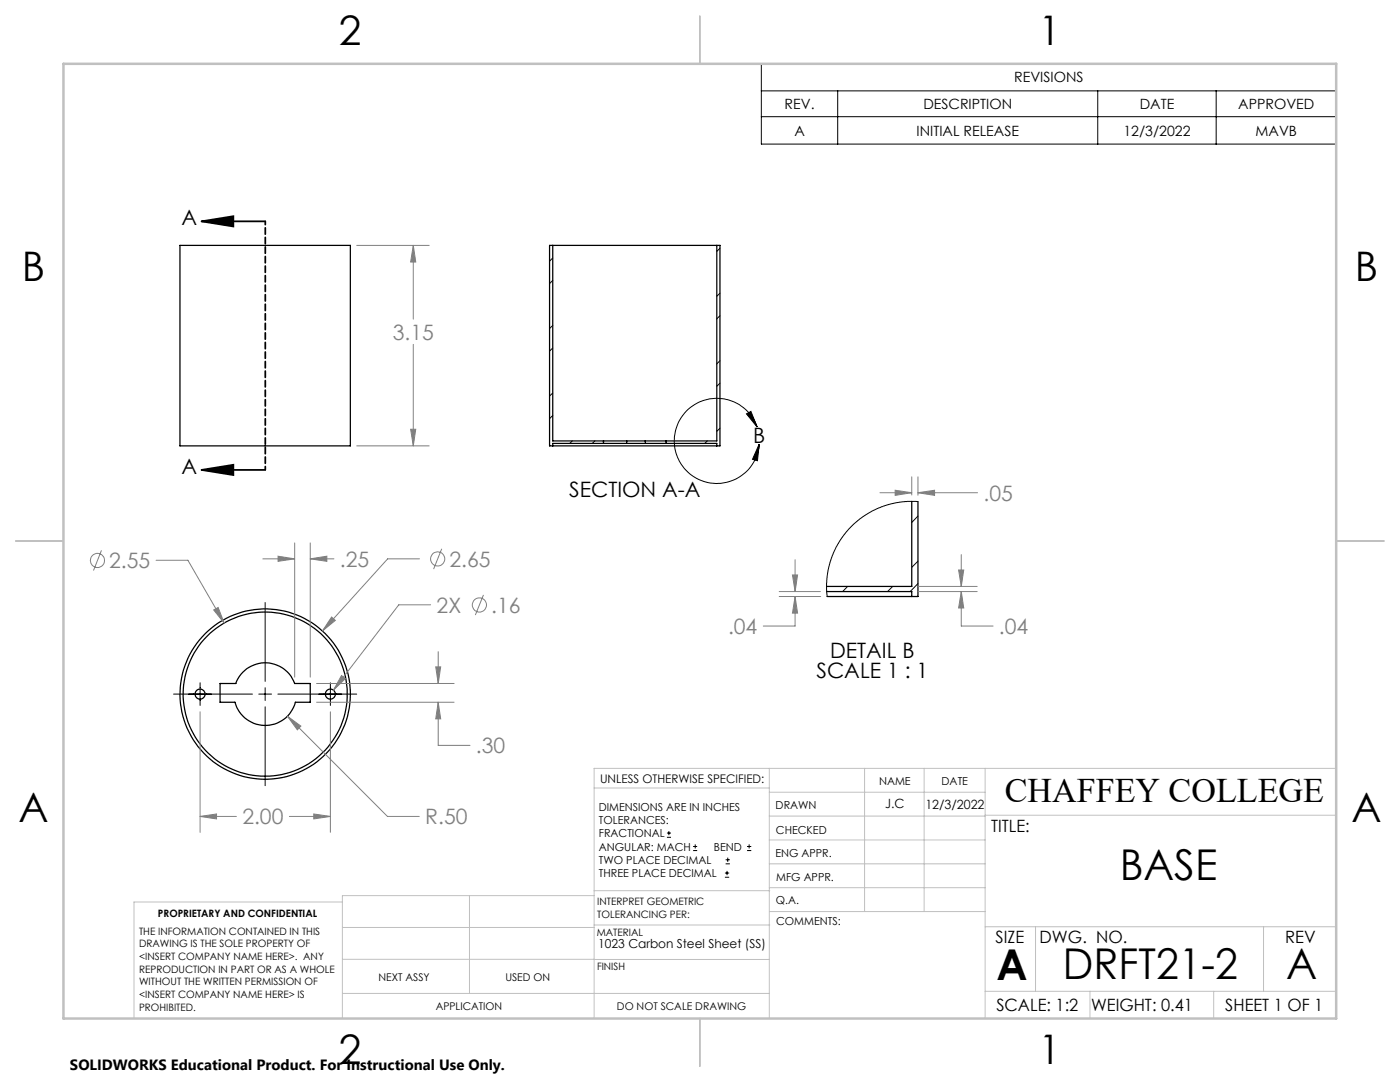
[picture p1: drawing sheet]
<svg xmlns="http://www.w3.org/2000/svg" width="279mm" height="216mm" viewBox="0 0 279 216" stroke-linecap="round" stroke-linejoin="round" font-family="sans-serif">
<g fill="none" stroke="#000" stroke-width=".25">
<path d="M35.9 49h34v40h-34zM110.3 49h32.8M110.3 49v39h10.1M110.3 49h-.6v40h.6M143.1 49v39h-10.2M143.1 49h.6v40h-.6M110.3 89h32.8M120.4 88.5h4.7M120.4 88h4.7M120.4 88.5h-10.1v.5M120.4 88v.5M125.1 88.5h3.7"/>
<path d="M125.1 88h3.7M125.1 88v.5M128.8 88.5h4.1M128.8 88h4.1M128.8 88v.5M132.9 88.5h10.2v.5M132.9 88v.5M165 118h17v1M165.1 119h16.9M182 100v17h-17M183.2 100.1v18.9h-1.2M43.9 136.4h3.2a6.2 6.2 0 0 1 5.8-4.1 6.2 6.2 0 0 1 5.9 4.1h3.1v3.7h-3a6.2 6.2 0 0 1-6 4.7 6.2 6.2 0 0 1-6-4.7h-3z"/>
<circle cx="39.9" cy="138.5" r=".99"/>
<circle cx="52.9" cy="138.5" r="16.4"/>
<circle cx="52.9" cy="138.5" r="17"/>
<circle cx="65.9" cy="138.5" r=".99"/>
</g>
<g fill="none" stroke="#000" stroke-width=".2">
<path d="M151.9 12.7h114.8v16.1h-114.8zM151.9 18.1h114.8M167.2 18.1v10.7M219.1 18.1v10.7M242.7 18.1v10.7M151.9 23.3h114.8M110.3 51.5l-.6 .6M110.3 56l-.6 .6M143.7 58.5l-.6 .6M143.7 49.5l-.6 .7M110.3 64.9l-.6 .6M110.3 78.4l-.6 .6"/>
<path d="M110.3 69.4l-.6 .7M143.7 72l-.6 .6M143.7 63l-.6 .6M143.7 76.4l-.6 .7M110.3 82.9l-.6 .6M114.2 88l-.5 .5M118.7 88l-.5 .5M141.1 88l-.4 .5M143.7 85.4l-.6 .7M149 82.6l.9-.5 1.2 3.1zM151.1 85.2a8.5 8.5 0 0 0-13.6-3.7 8.5 8.5 0 0 0 1.7 14 8.5 8.5 0 0 0 12.3-6.9M151.5 88.6l-.3 3.3-1-.2z"/>
<path d="M169.2 117l-1 1M178.2 117l-1.1 1M183.2 100.1l-3.6 .1-3.6 .9-2.1 1-1.8 1.1-2.7 2.4-1.3 1.6-.9 1.3-.9 2-.6 1.5-.7 3.3 .1 3.7M183.2 112l-1.2 1.2M183.2 103l-1.2 1.2M183.2 116.5l-1.6 1.5M34.6 138.5h15.8M39.9 136.2v4.6M51.6 138.5h2.6M52.9 120.2v15.8M52.9 137.2v2.6M55.5 138.5h15.7"/>
<path d="M65.9 136.2v4.6M52.9 141v15.8M133.1 167.1h.8M133.1 166.2h.8M133.5 165.8v.9M138.3 169.7h.8M138.3 168.9h.8M138.7 168.5v.8M144.7 175h.8M144.7 174.2h.8M144.8 172.4h.9M144.8 171.6h.9"/>
<path d="M145.1 173.8v.8M145.2 171.1v.9M149.1 169.7h.8M149.1 168.9h.8M149.5 168.5v.8"/>
</g>
<g fill="none" stroke="#808080" stroke-width=".2">
<path d="M71.2 49h14.5M82.5 49l.5 3.3h-1zM82.5 49v14.7M82.5 68.7v20.3M71.2 89h14.5M82 85.7h1l-.5 3.3zM175.6 98.3h6.4M178.6 97.8l3.4 .5-3.4 .5zM182 95.1v3.7M183.2 95.1v3.7M183.2 98.3h11.9M183.2 98.3l3.3-.5v1z"/>
<path d="M20.2 109.8l-1.5 4M31.2 111.8h6.3l7.2 12.5M52.5 111.5h6.3M55.5 111l3.3 .5-3.3 .5zM58.8 108.3v26.8M61.9 111.5h4.7M61.9 108.3v26.8M61.9 111.5l3.3-.5v1zM83.7 111.5h-6.3l-13.1 14.4M88.2 109.5l-1.7 4.1M96.5 118.7l-1.6 4M155.5 118h8.2"/>
<path d="M155.5 119h8.3M158.2 114.7h1l-.5 3.3zM158.7 119l.5 3.3h-1zM158.7 119v5.9h-6.4M158.7 111.7v6.3M183.2 117h11.8M183.2 118h11.8M191.3 113.7h1l-.5 3.3zM191.8 118l.5 3.3h-1zM191.8 118v6.9h6.4M191.8 110.7v6.3M42.7 121.7l.8-.5 1.2 3.1z"/>
<path d="M63.2 136.4h27.4M66.2 123.1l.7 .7-2.6 2.1zM68.2 134.8l.7 .6-2.4 2.3zM85.9 120.7h-6.3l-13.1 17M87 133.1h.9l-.4 3.3zM87.5 130v6.4M39.9 142v24.1M57.4 142.9l19.9 20h6.4M57.4 142.9l2.6 2-.7 .7zM63.2 140.1h27.4M65.9 142v24.1M87.5 140.1v8.6h6.3"/>
<path d="M87.5 140.1l.4 3.3h-.9zM39.9 162.9h7.3M39.9 162.9l3.3-.5v1zM57.7 162.9h8.2M62.6 162.4l3.3 .5-3.3 .5z"/>
<circle cx="19.4" cy="111.8" r="1.4"/>
<circle cx="87.3" cy="111.5" r="1.41"/>
<circle cx="95.7" cy="120.7" r="1.42"/>
</g>
<path d="M40.2 44.2l6.4-1.1v2.1zM40.2 44.2h12.7M40.2 93.8l6.4-1.1v2.1zM40.2 93.8h12.7" fill="none" stroke="#000" stroke-width=".35"/>
<path d="M52.9 44.2v49.6" fill="none" stroke="#000" stroke-width=".35" stroke-dasharray="1.3 .6" stroke-dashoffset=".6"/>
<g fill="none" stroke="#c0c0c0" stroke-width=".2">
<path d="M118.6 157.2h34.9M153.5 153.3v49.9M153.5 158.1h43.1M172.5 153.3v28.6M184.4 153.3v28.6M196.6 153.3v49.9M266.7 153.3h-148.1v49.9M68.3 180h-41.6v23.2M93.7 178.7v19.5M118.6 178.7h-50.3v24.5M118.6 177.7h35M153.5 167.6h43.1"/>
<path d="M153.5 162.8h43.1M153.5 172.4h43.1M153.5 177.1h43.1M196.6 162.7h70.1M68.3 198.2h85.2M68.3 191.4l85.2 .1M68.3 185.1h50.3M118.6 184.6h35M153.6 181.9h43M196.6 197.8h70.1M196.6 184.9h70.1M206.7 184.9v12.9"/>
<path d="M217.5 197.8v5.4M242.2 197.8v5.4M252.2 184.9v12.9"/>
</g>
<path d="M139.7 3.2v9.5M3.1 107.9h9.6M266.7 107.9h9.5M139.7 203.2v9.6" fill="none" stroke="#c0c0c0" stroke-width=".25"/>
<path d="M12.7 12.7h254v190.5h-254z" fill="none" stroke="#c0c0c0" stroke-width=".5"/>
<g fill="#000">
<path d="M40.2 44.2l6.4-1.1v2.1zM40.2 93.8l6.4-1.1v2.1z"/>
<path d="M149 82.6l.9-.5 1.2 3.1zM151.5 88.6l-.3 3.3-1-.2z"/>
</g>
<path d="M82.5 49l.5 3.3h-1zM82 85.7h1l-.5 3.3zM66.2 123.1l-1.9 2.8 2.6-2.1zM42.7 121.7l2 2.6-1.2-3.1zM57.4 142.9l1.9 2.7 .7-.7zM87.5 140.1l.4 3.3h-.9zM87 133.1h.9l-.4 3.3zM61.9 111.5l3.3-.5v1zM55.5 111l3.3 .5-3.3 .5zM68.2 134.8l-1.7 2.9 2.4-2.3zM39.9 162.9l3.3-.5v1zM62.6 162.4l3.3 .5-3.3 .5zM191.3 113.7h1l-.5 3.3zM191.8 118l.5 3.3h-1zM178.6 97.8l3.4 .5-3.4 .5zM183.2 98.3l3.3-.5v1zM158.2 114.7h1l-.5 3.3zM158.7 119l.5 3.3h-1z" fill="#808080"/>
<g font-size="8.5">
<text x="223.5" y="175.5">BASE</text>
<text x="198.9" y="195.5">A</text>
<text x="212.1" y="195.4">DRFT21-2</text>
<text x="256.7" y="195.4">A</text>
</g>
<g font-size="8.1">
<text x="67.6" y="8.9">2</text>
<text x="207.3" y="8.9">1</text>
<text x="4.4" y="56.2">B</text>
<text x="270.4" y="56.2">B</text>
<text x="3.7" y="164.1">A</text>
<text x="269.7" y="164.1">A</text>
<text x="67.6" y="212.4">2</text>
<text x="207.3" y="212.4">1</text>
</g>
<text font-size="6.9" x="200.5" y="160.1">CHAFFEY COLLEGE</text>
<g font-size="4.2">
<text x="36.3" y="44.9">A</text>
<text x="150.3" y="88.4">B</text>
<text x="36.3" y="94.5">A</text>
<text x="113.6" y="99.2">SECTION A-A</text>
<text x="165.7" y="131.2">DETAIL B</text>
<text x="163" y="135.4">SCALE 1 : 1</text>
</g>
<g font-size="4.2" fill="#808080">
<text x="78.4" y="67.8">3.15</text>
<text x="196.3" y="99.9">.05</text>
<text x="21.8" y="113.4">2.55</text>
<text x="67.8" y="113.1">.25</text>
<text x="89.7" y="113.1">2.65</text>
<text x="87.1" y="122.2">2X</text>
<text x="98" y="122.2">.16</text>
<text x="145.3" y="126.5">.04</text>
<text x="199.4" y="126.5">.04</text>
<text x="95" y="150.3">.30</text>
<text x="48.4" y="164.5">2.00</text>
<text x="84.9" y="164.5">R.50</text>
</g>
<g font-size="3.4">
<text x="197.8" y="166">TITLE:</text>
<text x="198.7" y="188.1">SIZE</text>
<text x="207.5" y="188.1">DWG. NO.</text>
<text x="256.5" y="188.2">REV</text>
<text x="198.8" y="201.7">SCALE: 1:2</text>
<text x="217.7" y="201.8">WEIGHT: 0.41</text>
<text x="244.5" y="201.7">SHEET 1 OF 1</text>
</g>
<text font-size="3" x="14" y="213.5">SOLIDWORKS Educational Product. For Instructional Use Only.</text>
<g font-size="2.8">
<text x="202.4" y="16.5">REVISIONS</text>
<text x="156.6" y="21.7">REV.</text>
<text x="184.3" y="21.7">DESCRIPTION</text>
<text x="227.5" y="21.7">DATE</text>
<text x="247.1" y="21.7">APPROVED</text>
<text x="158.5" y="27.1">A</text>
<text x="182.9" y="27.1">INITIAL RELEASE</text>
<text x="224.2" y="27.1">12/3/2022</text>
<text x="250.6" y="27.1">MAVB</text>
</g>
<g font-size="2.5">
<text x="176.6" y="161.3">J.C</text>
<text x="184.7" y="161.4">12/3/2022</text>
<text x="119.4" y="189.3">1023 Carbon Steel Sheet (SS)</text>
</g>
<text font-size="2.4" x="119.8" y="156.2">UNLESS OTHERWISE SPECIFIED:</text>
<g font-size="2.2">
<text x="119.5" y="161.8">DIMENSIONS ARE IN INCHES</text>
<text x="154.8" y="161.4">DRAWN</text>
<text x="175.4" y="156.6">NAME</text>
<text x="187.9" y="156.7">DATE</text>
<text x="119.5" y="164.4">TOLERANCES:</text>
<text x="119.5" y="167.1">FRACTIONAL</text>
<text x="154.9" y="166.3">CHECKED</text>
<text x="119.5" y="169.7">ANGULAR: MACH</text>
<text x="119.5" y="172.4">TWO PLACE DECIMAL</text>
<text x="142.5" y="169.7">BEND</text>
<text x="154.8" y="171">ENG APPR.</text>
<text x="119.5" y="175">THREE PLACE DECIMAL</text>
<text x="154.9" y="175.7">MFG APPR.</text>
<text x="154.9" y="180.4">Q.A.</text>
<text x="154.9" y="184.6">COMMENTS:</text>
</g>
<g font-size="2.1">
<text x="75.5" y="195.7">NEXT ASSY</text>
<text x="100.9" y="195.7">USED ON</text>
<text x="86.9" y="201.5">APPLICATION</text>
<text x="123.1" y="201.6">DO NOT SCALE DRAWING</text>
</g>
<g font-size="2">
<text x="31.5" y="182.9">PROPRIETARY AND CONFIDENTIAL</text>
<text x="119.2" y="180.6">INTERPRET GEOMETRIC</text>
<text x="119.2" y="183.1">TOLERANCING PER:</text>
<text x="27.8" y="186.5">THE INFORMATION CONTAINED IN THIS</text>
<text x="27.8" y="189">DRAWING IS THE SOLE PROPERTY OF</text>
<text x="27.8" y="191.6">&lt;INSERT COMPANY NAME HERE&gt;. ANY</text>
<text x="119.1" y="186.7">MATERIAL</text>
<text x="27.8" y="194.1">REPRODUCTION IN PART OR AS A WHOLE</text>
<text x="27.8" y="196.6">WITHOUT THE WRITTEN PERMISSION OF</text>
<text x="119.1" y="193.5">FINISH</text>
<text x="27.8" y="199.1">&lt;INSERT COMPANY NAME HERE&gt; IS</text>
<text x="27.8" y="201.7">PROHIBITED.</text>
</g>
</svg>
